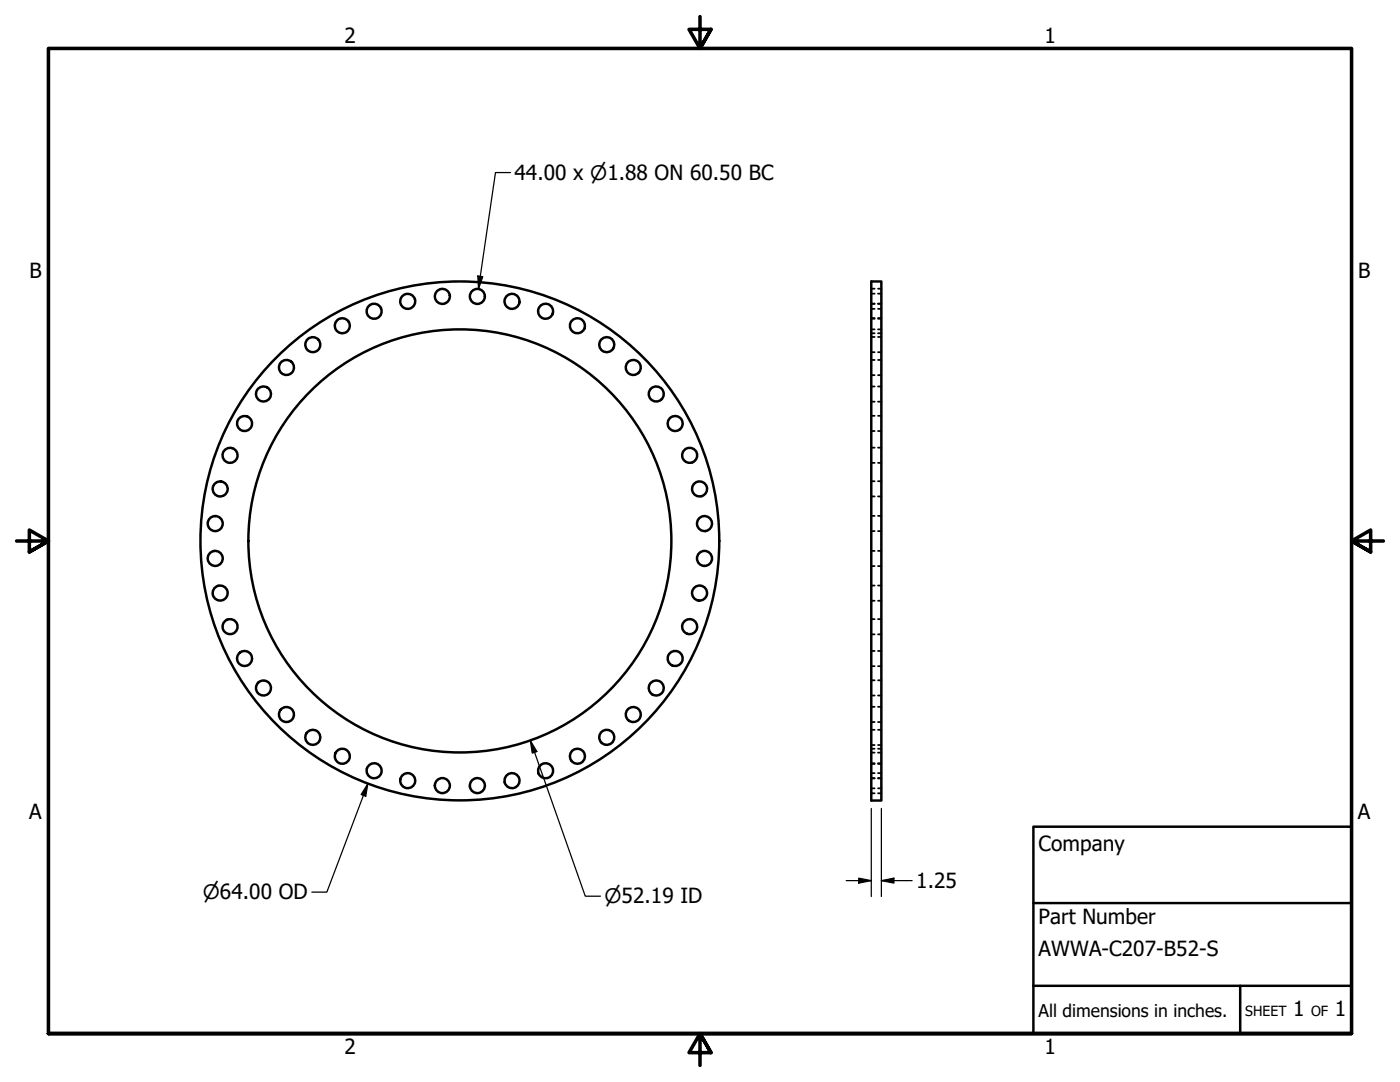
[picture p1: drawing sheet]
<svg xmlns="http://www.w3.org/2000/svg" width="279mm" height="216mm" viewBox="0 0 279 216" stroke-linecap="round" stroke-linejoin="round" font-family="sans-serif">
<!-- layer: Visible (ANSI) -->
<g fill="none" stroke="#000" stroke-width=".49">
<path d="M173.9 56.2h2v103.5h-2z"/>
<circle cx="88.3" cy="59.1" r="1.5"/>
<circle cx="95.3" cy="59.1" r="1.5"/>
<circle cx="52.6" cy="78.6" r="1.5"/>
<circle cx="57.2" cy="73.3" r="1.5"/>
<circle cx="62.4" cy="68.8" r="1.5"/>
<circle cx="68.3" cy="65" r="1.5"/>
<circle cx="74.7" cy="62.1" r="1.5"/>
<circle cx="81.4" cy="60.1" r="1.5"/>
<circle cx="102.2" cy="60.1" r="1.5"/>
<circle cx="108.9" cy="62.1" r="1.5"/>
<circle cx="115.2" cy="65" r="1.5"/>
<circle cx="121.1" cy="68.8" r="1.5"/>
<circle cx="126.4" cy="73.3" r="1.5"/>
<circle cx="131" cy="78.6" r="1.5"/>
<circle cx="43.9" cy="97.6" r="1.5"/>
<circle cx="45.9" cy="90.9" r="1.5"/>
<circle cx="48.8" cy="84.5" r="1.5"/>
<circle cx="134.7" cy="84.5" r="1.5"/>
<circle cx="137.6" cy="90.9" r="1.5"/>
<circle cx="139.6" cy="97.6" r="1.5"/>
<circle cx="43" cy="104.5" r="1.5"/>
<circle cx="43" cy="111.4" r="1.5"/>
<circle cx="43.9" cy="118.3" r="1.5"/>
<circle cx="91.8" cy="107.9" r="51.8"/>
<circle cx="91.8" cy="107.9" r="42.2"/>
<circle cx="139.6" cy="118.3" r="1.5"/>
<circle cx="140.6" cy="104.5" r="1.5"/>
<circle cx="140.6" cy="111.4" r="1.5"/>
<circle cx="45.9" cy="125" r="1.5"/>
<circle cx="48.8" cy="131.4" r="1.5"/>
<circle cx="52.6" cy="137.3" r="1.5"/>
<circle cx="131" cy="137.3" r="1.5"/>
<circle cx="134.7" cy="131.4" r="1.5"/>
<circle cx="137.6" cy="125" r="1.5"/>
<circle cx="57.2" cy="142.6" r="1.5"/>
<circle cx="62.4" cy="147.1" r="1.5"/>
<circle cx="68.3" cy="150.9" r="1.5"/>
<circle cx="74.7" cy="153.8" r="1.5"/>
<circle cx="81.4" cy="155.8" r="1.5"/>
<circle cx="88.3" cy="156.8" r="1.5"/>
<circle cx="95.3" cy="156.8" r="1.5"/>
<circle cx="102.2" cy="155.8" r="1.5"/>
<circle cx="108.9" cy="153.8" r="1.5"/>
<circle cx="115.2" cy="150.9" r="1.5"/>
<circle cx="121.1" cy="147.1" r="1.5"/>
<circle cx="126.4" cy="142.6" r="1.5"/>
</g>
<!-- layer: Hidden (ANSI) -->
<g fill="none" stroke="#000" stroke-width=".35">
<path d="M173.9 58.6h.7M173.9 57.6h.7M175.2 58.6h.7M175.2 57.6h.7M173.9 65.7h.7M173.9 61.6h.7M173.9 63.6h.7M173.9 60.6h.7M173.9 66.5h.7M173.9 63.5h.7M173.9 70.3h.7M173.9 67.2h.7"/>
<path d="M173.9 74.9h.7M173.9 71.8h.7M173.9 77.1h.7M175.2 65.7h.7M175.2 61.6h.7M175.2 63.6h.7M175.2 60.6h.7M175.2 66.5h.7M175.2 63.5h.7M175.2 70.3h.7M175.2 67.2h.7M175.2 74.9h.7"/>
<path d="M175.2 71.8h.7M175.2 77.1h.7M173.9 80.2h.7M173.9 86h.7M173.9 83h.7M173.9 92.4h.7M173.9 89.3h.7M173.9 99.1h.7M173.9 96h.7M175.2 80.2h.7M175.2 86h.7M175.2 83h.7"/>
<path d="M175.2 92.4h.7M175.2 89.3h.7M175.2 99.1h.7M175.2 96h.7M173.9 106h.7M173.9 102.9h.7M173.9 113h.7M173.9 109.9h.7M173.9 119.9h.7M173.9 116.8h.7M175.2 106h.7M175.2 102.9h.7"/>
<path d="M175.2 113h.7M175.2 109.9h.7M175.2 119.9h.7M175.2 116.8h.7M173.9 126.6h.7M173.9 123.5h.7M173.9 132.9h.7M173.9 129.9h.7M173.9 138.8h.7M173.9 135.7h.7M175.2 126.6h.7M175.2 123.5h.7"/>
<path d="M175.2 132.9h.7M175.2 129.9h.7M175.2 138.8h.7M175.2 135.7h.7M173.9 150.2h.7M173.9 144.1h.7M173.9 141h.7M173.9 148.7h.7M173.9 145.6h.7M173.9 152.4h.7M173.9 149.4h.7M173.9 155.3h.7"/>
<path d="M173.9 152.3h.7M173.9 157.3h.7M173.9 154.3h.7M173.9 158.3h.7M175.2 150.2h.7M175.2 144.1h.7M175.2 141h.7M175.2 148.7h.7M175.2 145.6h.7M175.2 152.4h.7M175.2 149.4h.7M175.2 155.3h.7"/>
<path d="M175.2 152.3h.7M175.2 157.3h.7M175.2 154.3h.7M175.2 158.3h.7"/>
</g>
<!-- layer: Border (ANSI) -->
<path d="M139.7 3.3v6.4l-2.2-3.8h4.4l-2.2 3.8 2.2-3.8M3.3 107.9h6.4l-3.8-2.1v4.3l3.8-2.2-3.8 2.2M276.1 107.9h-6.4l3.8-2.1v4.3l-3.8-2.2 3.8 2.2M9.7 206.2v-196.5h260v196.5h-260h260M141.9 210l-2.2-3.8 2.2 3.8h-4.4l2.2-3.8v6.4" fill="none" stroke="#000" stroke-width=".71"/>
<!-- layer: Title (ANSI) -->
<path d="M206.2 165h63.5v41.2h-63.5zM206.2 196.7h63.5M206.2 180.2h63.5M247.5 196.7v9.5" fill="none" stroke="#000" stroke-width=".49"/>
<!-- layer: Dimension (ANSI) -->
<path d="M101.9 34.4h-3l-3.4 23.2M95.4 55.1l.9 .1-.8 2.4zM73.4 156.4l-.4 2.5-.9-.4zM73.4 156.4l-8.2 21.6h-3M105.8 147.7l1.3 2.3-.9 .3zM105.8 147.7l11 31.1h3M168.9 175.7h5M171.4 175.2l2.5 .5-2.5 .5zM173.9 161.3v17.6M175.9 175.7l2.5-.5v1zM175.9 175.7h6.1M175.9 161.3v17.6" fill="none" stroke="#000" stroke-width=".25"/>
<g fill="#000">
<path d="M95.4 55.1l.9 .1-.8 2.4z" fill-rule="evenodd"/>
<path d="M73.4 156.4l-.4 2.5-.9-.4z" fill-rule="evenodd"/>
<path d="M105.8 147.7l1.3 2.3-.9 .3z" fill-rule="evenodd"/>
<path d="M171.4 175.2l2.5 .5-2.5 .5z" fill-rule="evenodd"/>
<path d="M175.9 175.7l2.5-.5v1z" fill-rule="evenodd"/>
</g>
<g font-size="4.2">
<text x="68.7" y="8.6">2</text>
<text x="208.4" y="8.6">1</text>
<text x="102.7" y="35.9">44.00 x ⌀1.88 ON 60.50 BC</text>
<text x="5.9" y="55.5">B</text>
<text x="271" y="55.5">B</text>
<text x="5.8" y="163.4">A</text>
<text x="271" y="163.4">A</text>
<text x="207.3" y="169.8">Company</text>
<text x="182.8" y="177.2">1.25</text>
<text x="207.3" y="184.4">Part Number</text>
<text x="207.3" y="190.7">AWWA-C207-B52-S</text>
<text x="258.1" y="202.8">1</text>
<text x="266.4" y="202.8">1</text>
<text x="68.7" y="210.3">2</text>
<text x="208.4" y="210.3">1</text>
</g>
<g font-size="4">
<text x="40.5" y="179.5">⌀64.00 OD</text>
<text x="120.6" y="180.3">⌀52.19 ID</text>
</g>
<text font-size="3.5" x="207.3" y="202.9">All dimensions in inches.</text>
<g font-size="2.8">
<text x="248.5" y="202.8">SHEET</text>
<text x="261.7" y="202.8">OF</text>
</g>
</svg>
